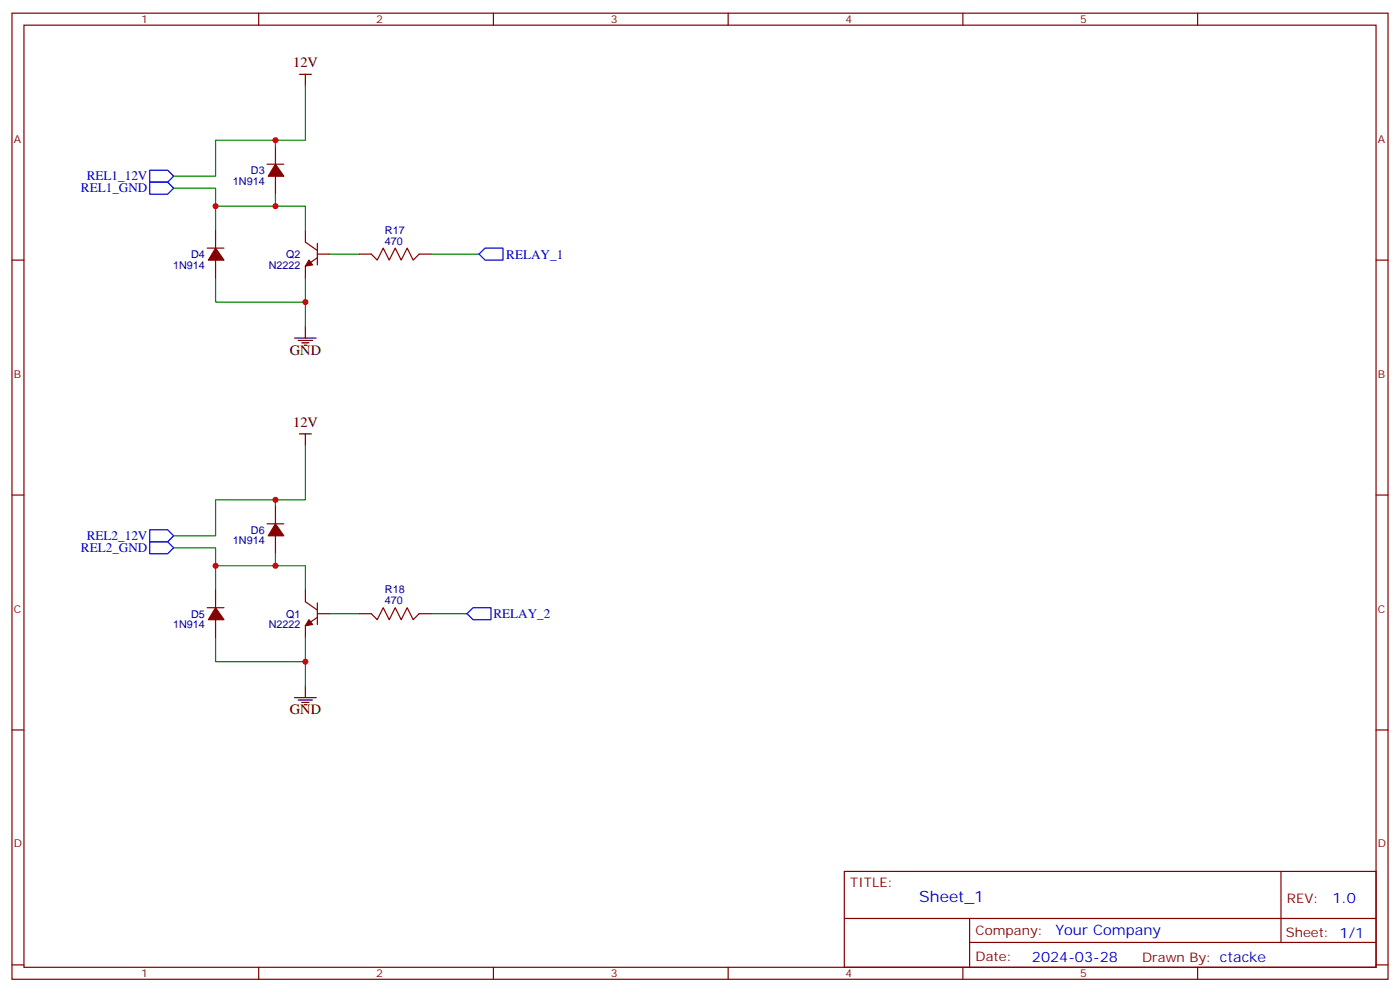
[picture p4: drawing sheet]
<svg xmlns="http://www.w3.org/2000/svg" width="412mm" height="292mm" viewBox="0 0 412 292" stroke-linecap="round" stroke-linejoin="round" font-family="sans-serif">
<g fill="none" stroke="#870000" stroke-width=".35">
<path d="M3.5 3.9h405.4v284.3h-405.4zM7.1 7.4h398.2v277.3h-398.2zM76.2 3.9v3.5M145.3 3.9v3.5M214.5 3.9v3.5M283.6 3.9v3.5M352.8 3.9v3.5M78.7 48.3h4.9M81.1 43v5.3M81.1 51.9v5.2M3.5 76.6h3.6M61 73h5"/>
<path d="M63.5 67.7v5.3M63.5 76.6v5.2M90 67.7v3.6l3.5 2.4M93.5 75.8l-3.5 2.5v3.5M93.5 74.8h3.5M93.5 71.6v6.4M105.8 74.8h3.6l1.7 1.8 1.8-3.6 1.8 3.6 1.7-3.6 1.8 3.6 1.7-3.6 1.8 3.6 1.8-1.8h3.5M405.3 76.6h3.6M3.5 145.7h3.6M78.7 154.2h4.9M81.1 148.9v5.3M81.1 157.7v5.3"/>
<path d="M405.3 145.7h3.6M61 178.9h5M63.5 173.6v5.3M90 173.6v3.5l3.5 2.5M93.5 177.4v6.4M63.5 182.4v5.3M93.5 181.7l-3.5 2.4v3.6M93.5 180.6h3.5M105.8 180.6h3.6l1.7 1.8 1.8-3.5 1.8 3.5 1.7-3.5 1.8 3.5 1.7-3.5 1.8 3.5 1.8-1.8h3.5M3.5 214.8h3.6M405.3 214.8h3.6M248.7 256.5h156.6v28.2h-156.6z"/>
<path d="M377.3 256.5v20.9M248.7 270.3h156.5M285.6 277.4h119.6M285.6 270.3v14.1M3.5 284h3.6M76.2 284.7v3.5M145.3 284.7v3.5M214.5 284.7v3.5M283.6 284.7v3.5M352.8 284.7v3.5M405.3 284h3.6"/>
</g>
<g fill="none" stroke="#008700" stroke-width=".35">
<path d="M90 25.4v15.9h-26.5v10.6h-12.3M51.2 55.4h12.3v5.3h26.5v7M81.1 41.3v1.7M81.1 57.1v3.6M63.5 60.7v7M97 74.8h8.8M127 74.8h14.1M63.5 81.8v7.1h26.5M90 81.8v14.2M90 131.2v15.9h-26.5v10.6h-12.3M81.1 147.1v1.8M51.2 161.2h12.3v5.3h26.5v7.1"/>
<path d="M63.5 166.5v7.1M81.1 163v3.5M63.5 187.7v7h26.5M90 187.7v14.1M97 180.6h8.8M127 180.6h10.6"/>
</g>
<g fill="#870000" stroke="#870000" stroke-width=".35">
<path d="M63.5 73l2.5 3.6h-4.6z"/>
<path d="M81.1 48.3l2.5 3.6h-4.6z"/>
<path d="M91 76.6l1.1 1.4-2.1 .3z"/>
<path d="M63.5 178.9l2.5 3.5h-4.6z"/>
<path d="M81.1 154.2l2.5 3.5h-4.6z"/>
<path d="M91 182.4l1.1 1.4-2.1 .3z"/>
</g>
<g fill="none" stroke="#000" stroke-width=".35">
<path d="M88.2 21.9h3.5M90 21.9v3.5M86.8 99.5h6.3M90 96v3.5M87.8 100.2h4.3M88.9 100.9h2.1M89.6 101.6h.7M88.2 127.7h3.5M90 127.7v3.5M86.8 205.3h6.3M87.8 206h4.3M88.9 206.7h2.1"/>
<path d="M89.6 207.4h.7M90 201.8v3.5"/>
</g>
<path d="M44.1 50.1h5.3l1.8 1.8-1.8 1.7h-5.3zM44.1 53.6h5.3l1.8 1.8-1.8 1.7h-5.3zM141.1 74.8l1.8-1.8h5.3v3.6h-5.3zM44.1 155.9h5.3l1.8 1.8-1.8 1.8h-5.3zM44.1 159.5h5.3l1.8 1.7-1.8 1.8h-5.3zM139.3 178.9h5.3v3.5h-5.3l-1.7-1.8z" fill="none" stroke="#00f" stroke-width=".35"/>
<g fill="#c00">
<circle cx="90" cy="88.9" r=".88"/>
<circle cx="63.5" cy="60.7" r=".88"/>
<circle cx="81.1" cy="41.3" r=".88"/>
<circle cx="81.1" cy="60.7" r=".88"/>
<circle cx="90" cy="194.7" r=".88"/>
<circle cx="63.5" cy="166.5" r=".88"/>
<circle cx="81.1" cy="147.1" r=".88"/>
<circle cx="81.1" cy="166.5" r=".88"/>
</g>
<text font-size="4.6" fill="#00f" x="270.8" y="265.5">Sheet_1</text>
<g font-size="4.2">
<text x="86.4" y="19.8">12V</text>
<text x="85.4" y="104.4">GND</text>
<text x="86.4" y="125.6">12V</text>
<text x="85.4" y="210.3">GND</text>
</g>
<g font-size="4.2" fill="#00f">
<text x="392.5" y="265.7">1.0</text>
<text x="310.9" y="275.3">Your Company</text>
<text x="304" y="283.1">2024-03-28</text>
</g>
<g font-size="3.9" fill="#00f">
<text x="25.5" y="53">REL1_12V</text>
<text x="23.8" y="56.6">REL1_GND</text>
<text x="149.1" y="76.1">RELAY_1</text>
<text x="25.5" y="158.9">REL2_12V</text>
<text x="23.8" y="162.5">REL2_GND</text>
<text x="145.3" y="181.9">RELAY_2</text>
</g>
<g font-size="3.9" fill="#800">
<text x="250.5" y="261.1">TITLE:</text>
<text x="379.1" y="265.7">REV:</text>
<text x="287.4" y="275.3">Company:</text>
<text x="378.7" y="275.9">Sheet: 1/1</text>
<text x="287.4" y="282.9">Date:</text>
<text x="336.4" y="283">Drawn By: ctacke</text>
</g>
<g font-size="3.2" fill="#800">
<text x="41.6" y="6.9">1</text>
<text x="110.8" y="6.9">2</text>
<text x="179.9" y="6.9">3</text>
<text x="249.1" y="6.9">4</text>
<text x="318.2" y="6.9">5</text>
<text x="4.1" y="42">A</text>
<text x="405.9" y="42">A</text>
<text x="4.1" y="111.1">B</text>
<text x="405.9" y="111.1">B</text>
<text x="4.1" y="180.3">C</text>
<text x="405.9" y="180.3">C</text>
<text x="4.1" y="249.4">D</text>
<text x="405.9" y="249.4">D</text>
<text x="41.6" y="287.7">1</text>
<text x="110.8" y="287.7">2</text>
<text x="179.9" y="287.7">3</text>
<text x="249.1" y="287.7">4</text>
<text x="318.2" y="287.7">5</text>
</g>
<g font-size="3.2" fill="#000080">
<text x="73.9" y="51.3">D3</text>
<text x="68.6" y="54.4">1N914</text>
<text x="113.4" y="72">470</text>
<text x="113.4" y="68.7">R17</text>
<text x="56.3" y="76">D4</text>
<text x="84.3" y="76">Q2</text>
<text x="51" y="79.1">1N914</text>
<text x="79.2" y="79.1">N2222</text>
<text x="68.6" y="160.2">1N914</text>
<text x="73.9" y="157.1">D6</text>
<text x="113.4" y="177.8">470</text>
<text x="113.4" y="174.6">R18</text>
<text x="51" y="184.9">1N914</text>
<text x="56.3" y="181.8">D5</text>
<text x="79.2" y="184.9">N2222</text>
<text x="84.3" y="181.8">Q1</text>
</g>
</svg>
